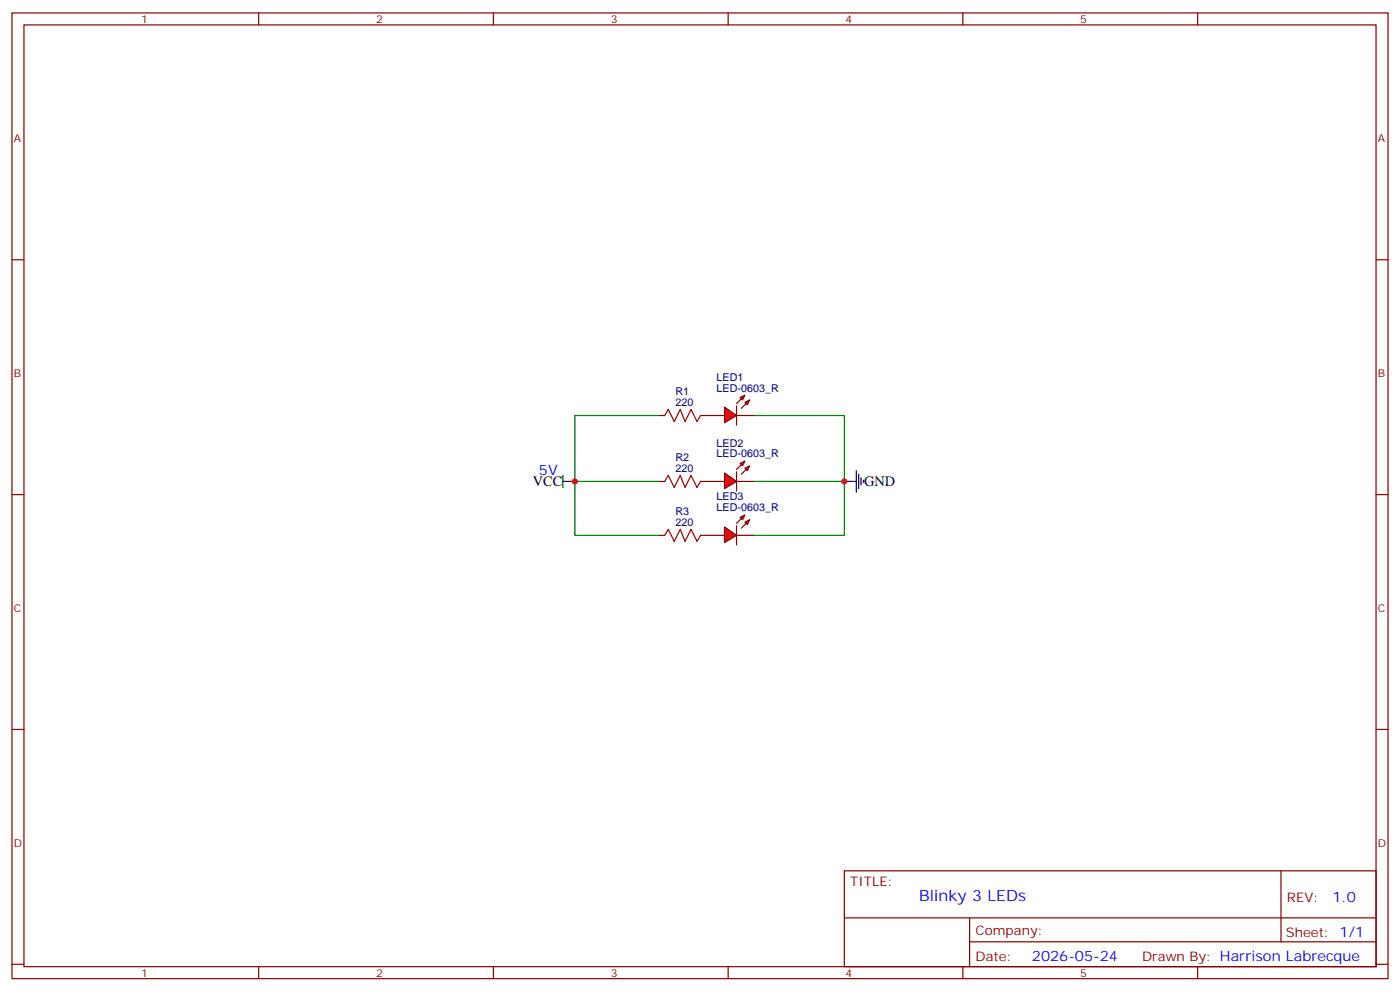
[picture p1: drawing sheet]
<svg xmlns="http://www.w3.org/2000/svg" width="412mm" height="292mm" viewBox="0 0 412 292" stroke-linecap="round" stroke-linejoin="round" font-family="sans-serif">
<g fill="none" stroke="#870000" stroke-width=".35">
<path d="M3.5 3.8h405.4v284.3h-405.4zM7.1 7.3h398.2v277.3h-398.2zM76.2 3.8v3.5M145.3 3.8v3.5M214.5 3.8v3.5M283.6 3.8v3.5M352.8 3.8v3.5M3.5 76.5h3.6M405.3 76.5h3.6M3.5 145.6h3.6M405.3 145.6h3.6M3.5 214.8h3.6"/>
<path d="M405.3 214.8h3.6M248.7 256.4h156.6v28.2h-156.6zM377.3 256.4v20.9M248.7 270.2h156.5M285.6 277.3h119.6M285.6 270.2v14.2M3.5 283.9h3.6M76.2 284.6v3.5M145.3 284.6v3.5M214.5 284.6v3.5M283.6 284.6v3.5M352.8 284.6v3.5"/>
<path d="M405.3 283.9h3.6"/>
</g>
<g fill="#f00" stroke="#870000" stroke-width=".35">
<path d="M213.4 119.9l3.6 2.4-3.6 2.2z"/>
<path d="M217 119.5v5.7z"/>
</g>
<g fill="#870000" stroke="#870000" stroke-width=".35">
<path d="M217 118.8l1.4-1.4z"/>
<path d="M218.4 120.2l1.4-1.4z"/>
</g>
<g fill="#f00" stroke="#870000" stroke-width=".35">
<path d="M218 117.1l1.4-.8-.7 1.5z"/>
<path d="M219.4 118.5l1.4-.7-.7 1.4z"/>
</g>
<path d="M208.1 122.3h5.3M217 122.3h5.2" fill="none" stroke="#870000" stroke-width=".35"/>
<g fill="#f00" stroke="#870000" stroke-width=".35">
<path d="M213.4 139.3l3.6 2.4-3.6 2.2z"/>
<path d="M217 138.9v5.7z"/>
</g>
<g fill="#870000" stroke="#870000" stroke-width=".35">
<path d="M217 138.2l1.4-1.4z"/>
<path d="M218.4 139.6l1.4-1.4z"/>
</g>
<g fill="#f00" stroke="#870000" stroke-width=".35">
<path d="M218 136.5l1.4-.8-.7 1.5z"/>
<path d="M219.4 137.9l1.4-.7-.7 1.4z"/>
</g>
<path d="M208.1 141.7h5.3M217 141.7h5.2" fill="none" stroke="#870000" stroke-width=".35"/>
<g fill="#f00" stroke="#870000" stroke-width=".35">
<path d="M213.4 155.2l3.6 2.4-3.6 2.1z"/>
<path d="M217 154.8v5.6z"/>
</g>
<g fill="#870000" stroke="#870000" stroke-width=".35">
<path d="M217 154.1l1.4-1.4z"/>
<path d="M218.4 155.5l1.4-1.4z"/>
</g>
<g fill="#f00" stroke="#870000" stroke-width=".35">
<path d="M218 152.3l1.4-.7-.7 1.4z"/>
<path d="M219.4 153.7l1.4-.7-.7 1.4z"/>
</g>
<path d="M194 122.3h1.8M206.4 122.3h1.7M194 157.6h1.8M194 141.7h1.8M206.4 157.6h7M206.4 141.7h1.7M217 157.6h5.2" fill="none" stroke="#870000" stroke-width=".35"/>
<path d="M195.8 122.3l1-1.7 1.8 3.5 1.8-3.5 1.4 3.5 1.8-3.5 1.7 3.5 1.1-1.8M195.8 141.7l1-1.7 1.8 3.5 1.8-3.5 1.4 3.5 1.8-3.5 1.7 3.5 1.1-1.8M195.8 157.6l1-1.7 1.8 3.5 1.8-3.5 1.4 3.5 1.8-3.5 1.7 3.5 1.1-1.8" fill="none" stroke="#a10000" stroke-width=".35"/>
<path d="M165.8 140v3.5M252.2 138.6v6.3M252.9 139.6v4.3M165.8 141.7h3.5M248.7 141.7h3.5M253.6 140.7v2.1M254.4 141.4v.7" fill="none" stroke="#000" stroke-width=".35"/>
<path d="M194 122.3h-24.7v19.4M222.2 122.3h26.5v35.3h-26.5M169.3 141.7v15.9h24.7M169.3 141.7h24.7M222.2 141.7h26.5" fill="none" stroke="#008700" stroke-width=".35"/>
<g fill="#c00">
<circle cx="169.3" cy="141.7" r=".88"/>
<circle cx="248.7" cy="141.7" r=".88"/>
</g>
<text font-size="4.6" fill="#00f" x="270.8" y="265.4">Blinky 3 LEDs</text>
<g font-size="4.2">
<text x="156.9" y="143.2">VCC</text>
<text x="254.5" y="143.2">GND</text>
</g>
<g font-size="4.2" fill="#00f">
<text x="158.7" y="140">5V</text>
<text x="392.5" y="265.7">1.0</text>
<text x="304" y="283">2026-05-24</text>
</g>
<g font-size="3.9" fill="#800">
<text x="250.5" y="261">TITLE:</text>
<text x="379.1" y="265.7">REV:</text>
<text x="287.4" y="275.2">Company:</text>
<text x="378.7" y="275.8">Sheet: 1/1</text>
<text x="287.4" y="282.9">Date:</text>
<text x="336.4" y="282.9">Drawn By: Harrison Labrecque</text>
</g>
<g font-size="3.2" fill="#800">
<text x="41.6" y="6.8">1</text>
<text x="110.8" y="6.8">2</text>
<text x="179.9" y="6.8">3</text>
<text x="249.1" y="6.8">4</text>
<text x="318.2" y="6.8">5</text>
<text x="4.1" y="41.9">A</text>
<text x="405.9" y="41.9">A</text>
<text x="4.1" y="111.1">B</text>
<text x="405.9" y="111.1">B</text>
<text x="4.1" y="180.2">C</text>
<text x="405.9" y="180.2">C</text>
<text x="4.1" y="249.3">D</text>
<text x="405.9" y="249.3">D</text>
<text x="41.6" y="287.6">1</text>
<text x="110.8" y="287.6">2</text>
<text x="179.9" y="287.6">3</text>
<text x="249.1" y="287.6">4</text>
<text x="318.2" y="287.6">5</text>
</g>
<g font-size="3.2" fill="#000080">
<text x="211.1" y="112.1">LED1</text>
<text x="199" y="119.5">220</text>
<text x="199" y="116.3">R1</text>
<text x="211.1" y="115.3">LED-0603_R</text>
<text x="211.1" y="131.5">LED2</text>
<text x="199" y="135.7">R2</text>
<text x="211.1" y="134.7">LED-0603_R</text>
<text x="199" y="138.9">220</text>
<text x="211.1" y="147.3">LED3</text>
<text x="199" y="154.8">220</text>
<text x="199" y="151.6">R3</text>
<text x="211.1" y="150.6">LED-0603_R</text>
</g>
</svg>
